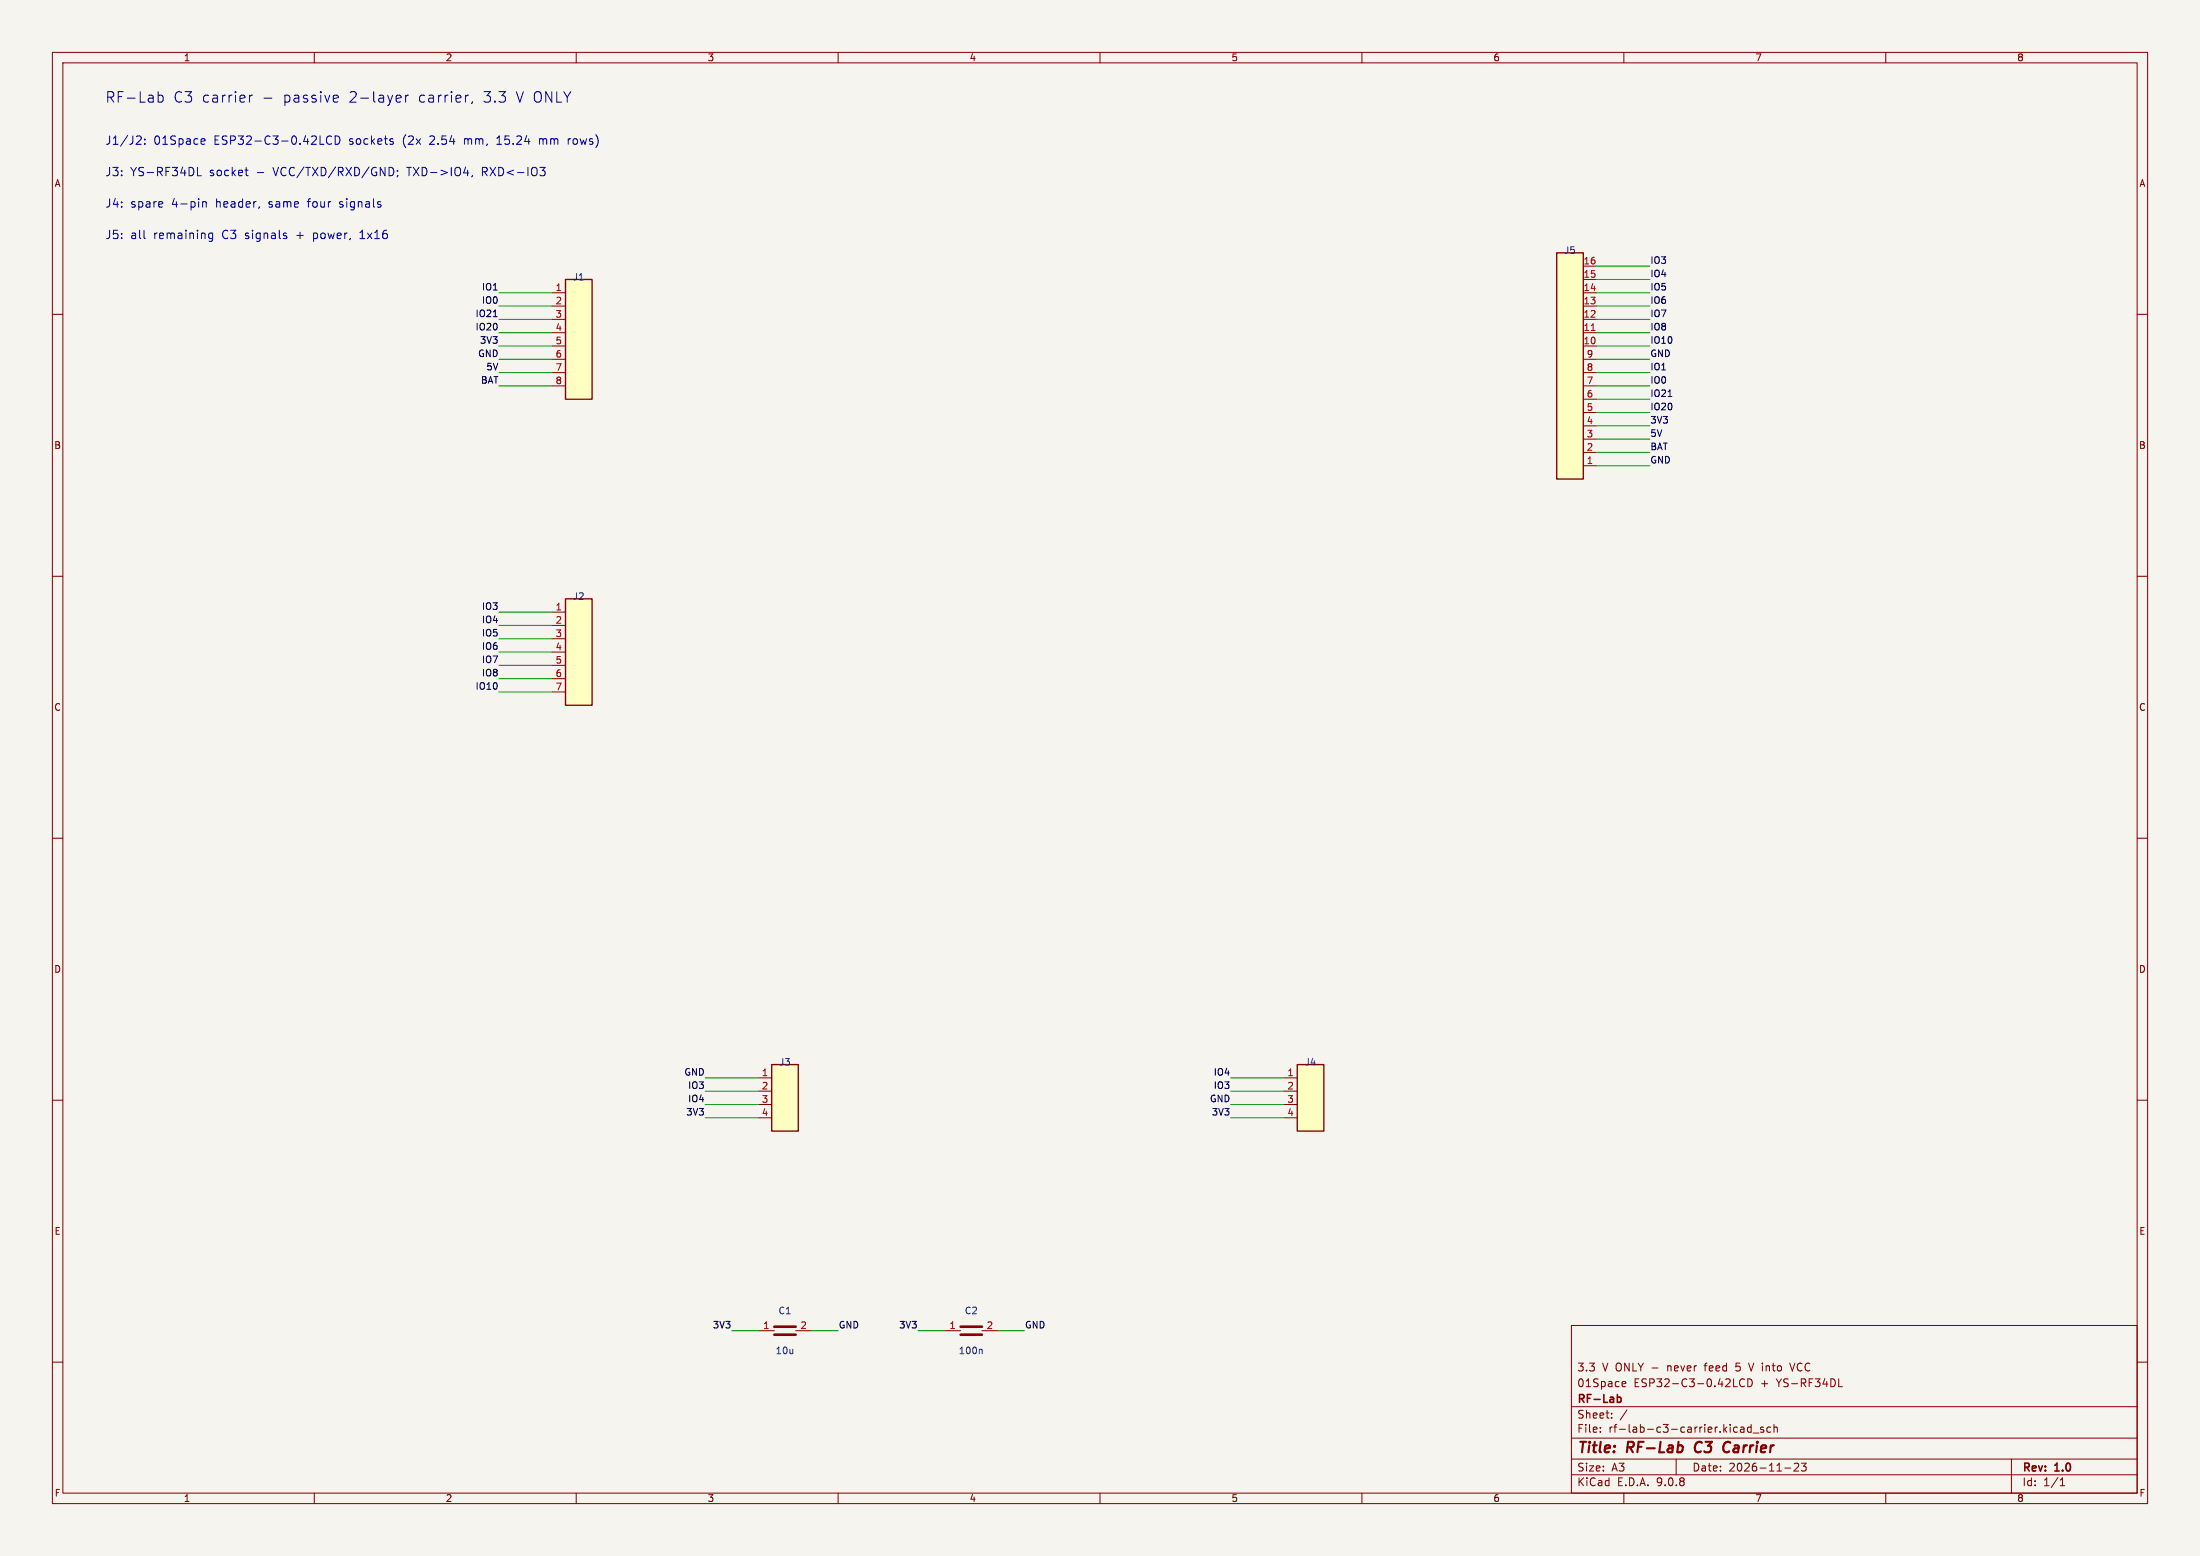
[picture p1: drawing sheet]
(kicad_sch
 (version 20250114)
 (generator "eeschema")
 (generator_version "9.0")
 (paper "A3")
 (title_block
  (title "RF-Lab C3 Carrier")
  (date "2026-11-23")
  (rev "1.0")
  (company "RF-Lab")
  (comment 1 "01Space ESP32-C3-0.42LCD + YS-RF34DL")
  (comment 2 "3.3 V ONLY - never feed 5 V into VCC"))
 (lib_symbols
  (symbol "rf-lab:Conn_01x04"
   (pin_names (offset 1.016)) (exclude_from_sim no) (in_bom yes) (on_board yes)
   (property "Reference" "J" (at 0 7.62 0) (effects (font (size 1.27 1.27))))
   (property "Value" "Conn_01x04" (at 0 -7.62 0) (effects (font (size 1.27 1.27)) (hide yes)))
   (property "Footprint" "" (at 0 0 0) (effects (font (size 1.27 1.27)) (hide yes)))
   (property "Datasheet" "" (at 0 0 0) (effects (font (size 1.27 1.27)) (hide yes)))
   (property "Description" "2.54 mm pin header" (at 0 0 0) (effects (font (size 1.27 1.27)) (hide yes)))
   (symbol "Conn_01x04_1_1"
    (rectangle (start -2.54 6.35) (end 2.54 -6.35) (stroke (width 0.254) (type default)) (fill (type background)))
   (pin passive line (at -5.08 3.81 0) (length 2.54) (name "~" (effects (font (size 1.27 1.27)))) (number "1" (effects (font (size 1.27 1.27)))))
   (pin passive line (at -5.08 1.27 0) (length 2.54) (name "~" (effects (font (size 1.27 1.27)))) (number "2" (effects (font (size 1.27 1.27)))))
   (pin passive line (at -5.08 -1.27 0) (length 2.54) (name "~" (effects (font (size 1.27 1.27)))) (number "3" (effects (font (size 1.27 1.27)))))
   (pin passive line (at -5.08 -3.81 0) (length 2.54) (name "~" (effects (font (size 1.27 1.27)))) (number "4" (effects (font (size 1.27 1.27)))))))
  (symbol "rf-lab:Conn_01x07"
   (pin_names (offset 1.016)) (exclude_from_sim no) (in_bom yes) (on_board yes)
   (property "Reference" "J" (at 0 11.43 0) (effects (font (size 1.27 1.27))))
   (property "Value" "Conn_01x07" (at 0 -11.43 0) (effects (font (size 1.27 1.27)) (hide yes)))
   (property "Footprint" "" (at 0 0 0) (effects (font (size 1.27 1.27)) (hide yes)))
   (property "Datasheet" "" (at 0 0 0) (effects (font (size 1.27 1.27)) (hide yes)))
   (property "Description" "2.54 mm pin header" (at 0 0 0) (effects (font (size 1.27 1.27)) (hide yes)))
   (symbol "Conn_01x07_1_1"
    (rectangle (start -2.54 10.16) (end 2.54 -10.16) (stroke (width 0.254) (type default)) (fill (type background)))
   (pin passive line (at -5.08 7.62 0) (length 2.54) (name "~" (effects (font (size 1.27 1.27)))) (number "1" (effects (font (size 1.27 1.27)))))
   (pin passive line (at -5.08 5.08 0) (length 2.54) (name "~" (effects (font (size 1.27 1.27)))) (number "2" (effects (font (size 1.27 1.27)))))
   (pin passive line (at -5.08 2.54 0) (length 2.54) (name "~" (effects (font (size 1.27 1.27)))) (number "3" (effects (font (size 1.27 1.27)))))
   (pin passive line (at -5.08 0.00 0) (length 2.54) (name "~" (effects (font (size 1.27 1.27)))) (number "4" (effects (font (size 1.27 1.27)))))
   (pin passive line (at -5.08 -2.54 0) (length 2.54) (name "~" (effects (font (size 1.27 1.27)))) (number "5" (effects (font (size 1.27 1.27)))))
   (pin passive line (at -5.08 -5.08 0) (length 2.54) (name "~" (effects (font (size 1.27 1.27)))) (number "6" (effects (font (size 1.27 1.27)))))
   (pin passive line (at -5.08 -7.62 0) (length 2.54) (name "~" (effects (font (size 1.27 1.27)))) (number "7" (effects (font (size 1.27 1.27)))))))
  (symbol "rf-lab:Conn_01x08"
   (pin_names (offset 1.016)) (exclude_from_sim no) (in_bom yes) (on_board yes)
   (property "Reference" "J" (at 0 12.70 0) (effects (font (size 1.27 1.27))))
   (property "Value" "Conn_01x08" (at 0 -12.70 0) (effects (font (size 1.27 1.27)) (hide yes)))
   (property "Footprint" "" (at 0 0 0) (effects (font (size 1.27 1.27)) (hide yes)))
   (property "Datasheet" "" (at 0 0 0) (effects (font (size 1.27 1.27)) (hide yes)))
   (property "Description" "2.54 mm pin header" (at 0 0 0) (effects (font (size 1.27 1.27)) (hide yes)))
   (symbol "Conn_01x08_1_1"
    (rectangle (start -2.54 11.43) (end 2.54 -11.43) (stroke (width 0.254) (type default)) (fill (type background)))
   (pin passive line (at -5.08 8.89 0) (length 2.54) (name "~" (effects (font (size 1.27 1.27)))) (number "1" (effects (font (size 1.27 1.27)))))
   (pin passive line (at -5.08 6.35 0) (length 2.54) (name "~" (effects (font (size 1.27 1.27)))) (number "2" (effects (font (size 1.27 1.27)))))
   (pin passive line (at -5.08 3.81 0) (length 2.54) (name "~" (effects (font (size 1.27 1.27)))) (number "3" (effects (font (size 1.27 1.27)))))
   (pin passive line (at -5.08 1.27 0) (length 2.54) (name "~" (effects (font (size 1.27 1.27)))) (number "4" (effects (font (size 1.27 1.27)))))
   (pin passive line (at -5.08 -1.27 0) (length 2.54) (name "~" (effects (font (size 1.27 1.27)))) (number "5" (effects (font (size 1.27 1.27)))))
   (pin passive line (at -5.08 -3.81 0) (length 2.54) (name "~" (effects (font (size 1.27 1.27)))) (number "6" (effects (font (size 1.27 1.27)))))
   (pin passive line (at -5.08 -6.35 0) (length 2.54) (name "~" (effects (font (size 1.27 1.27)))) (number "7" (effects (font (size 1.27 1.27)))))
   (pin passive line (at -5.08 -8.89 0) (length 2.54) (name "~" (effects (font (size 1.27 1.27)))) (number "8" (effects (font (size 1.27 1.27)))))))
  (symbol "rf-lab:Conn_01x16"
   (pin_names (offset 1.016)) (exclude_from_sim no) (in_bom yes) (on_board yes)
   (property "Reference" "J" (at 0 22.86 0) (effects (font (size 1.27 1.27))))
   (property "Value" "Conn_01x16" (at 0 -22.86 0) (effects (font (size 1.27 1.27)) (hide yes)))
   (property "Footprint" "" (at 0 0 0) (effects (font (size 1.27 1.27)) (hide yes)))
   (property "Datasheet" "" (at 0 0 0) (effects (font (size 1.27 1.27)) (hide yes)))
   (property "Description" "2.54 mm pin header" (at 0 0 0) (effects (font (size 1.27 1.27)) (hide yes)))
   (symbol "Conn_01x16_1_1"
    (rectangle (start -2.54 21.59) (end 2.54 -21.59) (stroke (width 0.254) (type default)) (fill (type background)))
   (pin passive line (at -5.08 19.05 0) (length 2.54) (name "~" (effects (font (size 1.27 1.27)))) (number "1" (effects (font (size 1.27 1.27)))))
   (pin passive line (at -5.08 16.51 0) (length 2.54) (name "~" (effects (font (size 1.27 1.27)))) (number "2" (effects (font (size 1.27 1.27)))))
   (pin passive line (at -5.08 13.97 0) (length 2.54) (name "~" (effects (font (size 1.27 1.27)))) (number "3" (effects (font (size 1.27 1.27)))))
   (pin passive line (at -5.08 11.43 0) (length 2.54) (name "~" (effects (font (size 1.27 1.27)))) (number "4" (effects (font (size 1.27 1.27)))))
   (pin passive line (at -5.08 8.89 0) (length 2.54) (name "~" (effects (font (size 1.27 1.27)))) (number "5" (effects (font (size 1.27 1.27)))))
   (pin passive line (at -5.08 6.35 0) (length 2.54) (name "~" (effects (font (size 1.27 1.27)))) (number "6" (effects (font (size 1.27 1.27)))))
   (pin passive line (at -5.08 3.81 0) (length 2.54) (name "~" (effects (font (size 1.27 1.27)))) (number "7" (effects (font (size 1.27 1.27)))))
   (pin passive line (at -5.08 1.27 0) (length 2.54) (name "~" (effects (font (size 1.27 1.27)))) (number "8" (effects (font (size 1.27 1.27)))))
   (pin passive line (at -5.08 -1.27 0) (length 2.54) (name "~" (effects (font (size 1.27 1.27)))) (number "9" (effects (font (size 1.27 1.27)))))
   (pin passive line (at -5.08 -3.81 0) (length 2.54) (name "~" (effects (font (size 1.27 1.27)))) (number "10" (effects (font (size 1.27 1.27)))))
   (pin passive line (at -5.08 -6.35 0) (length 2.54) (name "~" (effects (font (size 1.27 1.27)))) (number "11" (effects (font (size 1.27 1.27)))))
   (pin passive line (at -5.08 -8.89 0) (length 2.54) (name "~" (effects (font (size 1.27 1.27)))) (number "12" (effects (font (size 1.27 1.27)))))
   (pin passive line (at -5.08 -11.43 0) (length 2.54) (name "~" (effects (font (size 1.27 1.27)))) (number "13" (effects (font (size 1.27 1.27)))))
   (pin passive line (at -5.08 -13.97 0) (length 2.54) (name "~" (effects (font (size 1.27 1.27)))) (number "14" (effects (font (size 1.27 1.27)))))
   (pin passive line (at -5.08 -16.51 0) (length 2.54) (name "~" (effects (font (size 1.27 1.27)))) (number "15" (effects (font (size 1.27 1.27)))))
   (pin passive line (at -5.08 -19.05 0) (length 2.54) (name "~" (effects (font (size 1.27 1.27)))) (number "16" (effects (font (size 1.27 1.27)))))))
  (symbol "rf-lab:C"
   (pin_names (offset 0.254)) (exclude_from_sim no) (in_bom yes) (on_board yes)
   (property "Reference" "C" (at 0 2.54 0) (effects (font (size 1.27 1.27))))
   (property "Value" "C" (at 0 -2.54 0) (effects (font (size 1.27 1.27)) (hide yes)))
   (property "Footprint" "" (at 0 0 0) (effects (font (size 1.27 1.27)) (hide yes)))
   (property "Datasheet" "" (at 0 0 0) (effects (font (size 1.27 1.27)) (hide yes)))
   (symbol "C_0_1"
    (polyline (pts (xy -2.032 0.762) (xy 2.032 0.762)) (stroke (width 0.508) (type default)) (fill (type none)))
    (polyline (pts (xy -2.032 -0.762) (xy 2.032 -0.762)) (stroke (width 0.508) (type default)) (fill (type none))))
   (symbol "C_1_1"
    (pin passive line (at -5.08 0 0) (length 3.048) (name "~" (effects (font (size 1.27 1.27)))) (number "1" (effects (font (size 1.27 1.27)))))
    (pin passive line (at 5.08 0 180) (length 3.048) (name "~" (effects (font (size 1.27 1.27)))) (number "2" (effects (font (size 1.27 1.27))))))))
 (symbol (lib_id "rf-lab:Conn_01x08") (at 110.49 64.77 0) (unit 1) (exclude_from_sim no) (in_bom yes) (on_board yes) (dnp no)
  (property "Reference" "J1" (at 110.49 52.88 0) (effects (font (size 1.27 1.27))))
  (property "Value" "Conn_01x08" (at 110.49 76.66 0) (effects (font (size 1.27 1.27)) (hide yes)))
  (property "Footprint" "" (at 110.49 64.77 0) (effects (font (size 1.27 1.27)) (hide yes)))
  (property "Datasheet" "" (at 110.49 64.77 0) (effects (font (size 1.27 1.27)) (hide yes))) (pin "1") (pin "2") (pin "3") (pin "4") (pin "5") (pin "6") (pin "7") (pin "8"))
 (wire (pts (xy 105.41 73.66) (xy 95.25 73.66)) (stroke (width 0) (type default)))
 (wire (pts (xy 105.41 71.12) (xy 95.25 71.12)) (stroke (width 0) (type default)))
 (wire (pts (xy 105.41 68.58) (xy 95.25 68.58)) (stroke (width 0) (type default)))
 (wire (pts (xy 105.41 66.04) (xy 95.25 66.04)) (stroke (width 0) (type default)))
 (wire (pts (xy 105.41 63.50) (xy 95.25 63.50)) (stroke (width 0) (type default)))
 (wire (pts (xy 105.41 60.96) (xy 95.25 60.96)) (stroke (width 0) (type default)))
 (wire (pts (xy 105.41 58.42) (xy 95.25 58.42)) (stroke (width 0) (type default)))
 (wire (pts (xy 105.41 55.88) (xy 95.25 55.88)) (stroke (width 0) (type default)))
 (label "BAT" (at 95.25 73.66 0) (effects (font (size 1.27 1.27)) (justify right bottom)))
 (label "5V" (at 95.25 71.12 0) (effects (font (size 1.27 1.27)) (justify right bottom)))
 (label "GND" (at 95.25 68.58 0) (effects (font (size 1.27 1.27)) (justify right bottom)))
 (label "3V3" (at 95.25 66.04 0) (effects (font (size 1.27 1.27)) (justify right bottom)))
 (label "IO20" (at 95.25 63.50 0) (effects (font (size 1.27 1.27)) (justify right bottom)))
 (label "IO21" (at 95.25 60.96 0) (effects (font (size 1.27 1.27)) (justify right bottom)))
 (label "IO0" (at 95.25 58.42 0) (effects (font (size 1.27 1.27)) (justify right bottom)))
 (label "IO1" (at 95.25 55.88 0) (effects (font (size 1.27 1.27)) (justify right bottom)))
 (symbol (lib_id "rf-lab:Conn_01x07") (at 110.49 124.46 0) (unit 1) (exclude_from_sim no) (in_bom yes) (on_board yes) (dnp no)
  (property "Reference" "J2" (at 110.49 113.84 0) (effects (font (size 1.27 1.27))))
  (property "Value" "Conn_01x07" (at 110.49 135.08 0) (effects (font (size 1.27 1.27)) (hide yes)))
  (property "Footprint" "" (at 110.49 124.46 0) (effects (font (size 1.27 1.27)) (hide yes)))
  (property "Datasheet" "" (at 110.49 124.46 0) (effects (font (size 1.27 1.27)) (hide yes))) (pin "1") (pin "2") (pin "3") (pin "4") (pin "5") (pin "6") (pin "7"))
 (wire (pts (xy 105.41 132.08) (xy 95.25 132.08)) (stroke (width 0) (type default)))
 (wire (pts (xy 105.41 129.54) (xy 95.25 129.54)) (stroke (width 0) (type default)))
 (wire (pts (xy 105.41 127.00) (xy 95.25 127.00)) (stroke (width 0) (type default)))
 (wire (pts (xy 105.41 124.46) (xy 95.25 124.46)) (stroke (width 0) (type default)))
 (wire (pts (xy 105.41 121.92) (xy 95.25 121.92)) (stroke (width 0) (type default)))
 (wire (pts (xy 105.41 119.38) (xy 95.25 119.38)) (stroke (width 0) (type default)))
 (wire (pts (xy 105.41 116.84) (xy 95.25 116.84)) (stroke (width 0) (type default)))
 (label "IO10" (at 95.25 132.08 0) (effects (font (size 1.27 1.27)) (justify right bottom)))
 (label "IO8" (at 95.25 129.54 0) (effects (font (size 1.27 1.27)) (justify right bottom)))
 (label "IO7" (at 95.25 127.00 0) (effects (font (size 1.27 1.27)) (justify right bottom)))
 (label "IO6" (at 95.25 124.46 0) (effects (font (size 1.27 1.27)) (justify right bottom)))
 (label "IO5" (at 95.25 121.92 0) (effects (font (size 1.27 1.27)) (justify right bottom)))
 (label "IO4" (at 95.25 119.38 0) (effects (font (size 1.27 1.27)) (justify right bottom)))
 (label "IO3" (at 95.25 116.84 0) (effects (font (size 1.27 1.27)) (justify right bottom)))
 (symbol (lib_id "rf-lab:Conn_01x16") (at 299.72 69.85 180) (unit 1) (exclude_from_sim no) (in_bom yes) (on_board yes) (dnp no)
  (property "Reference" "J5" (at 299.72 47.80 0) (effects (font (size 1.27 1.27))))
  (property "Value" "Conn_01x16" (at 299.72 91.90 0) (effects (font (size 1.27 1.27)) (hide yes)))
  (property "Footprint" "" (at 299.72 69.85 0) (effects (font (size 1.27 1.27)) (hide yes)))
  (property "Datasheet" "" (at 299.72 69.85 0) (effects (font (size 1.27 1.27)) (hide yes))) (pin "1") (pin "2") (pin "3") (pin "4") (pin "5") (pin "6") (pin "7") (pin "8") (pin "9") (pin "10") (pin "11") (pin "12") (pin "13") (pin "14") (pin "15") (pin "16"))
 (wire (pts (xy 304.80 50.80) (xy 314.96 50.80)) (stroke (width 0) (type default)))
 (wire (pts (xy 304.80 53.34) (xy 314.96 53.34)) (stroke (width 0) (type default)))
 (wire (pts (xy 304.80 55.88) (xy 314.96 55.88)) (stroke (width 0) (type default)))
 (wire (pts (xy 304.80 58.42) (xy 314.96 58.42)) (stroke (width 0) (type default)))
 (wire (pts (xy 304.80 60.96) (xy 314.96 60.96)) (stroke (width 0) (type default)))
 (wire (pts (xy 304.80 63.50) (xy 314.96 63.50)) (stroke (width 0) (type default)))
 (wire (pts (xy 304.80 66.04) (xy 314.96 66.04)) (stroke (width 0) (type default)))
 (wire (pts (xy 304.80 68.58) (xy 314.96 68.58)) (stroke (width 0) (type default)))
 (wire (pts (xy 304.80 71.12) (xy 314.96 71.12)) (stroke (width 0) (type default)))
 (wire (pts (xy 304.80 73.66) (xy 314.96 73.66)) (stroke (width 0) (type default)))
 (wire (pts (xy 304.80 76.20) (xy 314.96 76.20)) (stroke (width 0) (type default)))
 (wire (pts (xy 304.80 78.74) (xy 314.96 78.74)) (stroke (width 0) (type default)))
 (wire (pts (xy 304.80 81.28) (xy 314.96 81.28)) (stroke (width 0) (type default)))
 (wire (pts (xy 304.80 83.82) (xy 314.96 83.82)) (stroke (width 0) (type default)))
 (wire (pts (xy 304.80 86.36) (xy 314.96 86.36)) (stroke (width 0) (type default)))
 (wire (pts (xy 304.80 88.90) (xy 314.96 88.90)) (stroke (width 0) (type default)))
 (label "IO3" (at 314.96 50.80 0) (effects (font (size 1.27 1.27)) (justify left bottom)))
 (label "IO4" (at 314.96 53.34 0) (effects (font (size 1.27 1.27)) (justify left bottom)))
 (label "IO5" (at 314.96 55.88 0) (effects (font (size 1.27 1.27)) (justify left bottom)))
 (label "IO6" (at 314.96 58.42 0) (effects (font (size 1.27 1.27)) (justify left bottom)))
 (label "IO7" (at 314.96 60.96 0) (effects (font (size 1.27 1.27)) (justify left bottom)))
 (label "IO8" (at 314.96 63.50 0) (effects (font (size 1.27 1.27)) (justify left bottom)))
 (label "IO10" (at 314.96 66.04 0) (effects (font (size 1.27 1.27)) (justify left bottom)))
 (label "GND" (at 314.96 68.58 0) (effects (font (size 1.27 1.27)) (justify left bottom)))
 (label "IO1" (at 314.96 71.12 0) (effects (font (size 1.27 1.27)) (justify left bottom)))
 (label "IO0" (at 314.96 73.66 0) (effects (font (size 1.27 1.27)) (justify left bottom)))
 (label "IO21" (at 314.96 76.20 0) (effects (font (size 1.27 1.27)) (justify left bottom)))
 (label "IO20" (at 314.96 78.74 0) (effects (font (size 1.27 1.27)) (justify left bottom)))
 (label "3V3" (at 314.96 81.28 0) (effects (font (size 1.27 1.27)) (justify left bottom)))
 (label "5V" (at 314.96 83.82 0) (effects (font (size 1.27 1.27)) (justify left bottom)))
 (label "BAT" (at 314.96 86.36 0) (effects (font (size 1.27 1.27)) (justify left bottom)))
 (label "GND" (at 314.96 88.90 0) (effects (font (size 1.27 1.27)) (justify left bottom)))
 (symbol (lib_id "rf-lab:Conn_01x04") (at 149.86 209.55 0) (unit 1) (exclude_from_sim no) (in_bom yes) (on_board yes) (dnp no)
  (property "Reference" "J3" (at 149.86 202.74 0) (effects (font (size 1.27 1.27))))
  (property "Value" "Conn_01x04" (at 149.86 216.36 0) (effects (font (size 1.27 1.27)) (hide yes)))
  (property "Footprint" "" (at 149.86 209.55 0) (effects (font (size 1.27 1.27)) (hide yes)))
  (property "Datasheet" "" (at 149.86 209.55 0) (effects (font (size 1.27 1.27)) (hide yes))) (pin "1") (pin "2") (pin "3") (pin "4"))
 (wire (pts (xy 144.78 213.36) (xy 134.62 213.36)) (stroke (width 0) (type default)))
 (wire (pts (xy 144.78 210.82) (xy 134.62 210.82)) (stroke (width 0) (type default)))
 (wire (pts (xy 144.78 208.28) (xy 134.62 208.28)) (stroke (width 0) (type default)))
 (wire (pts (xy 144.78 205.74) (xy 134.62 205.74)) (stroke (width 0) (type default)))
 (label "3V3" (at 134.62 213.36 0) (effects (font (size 1.27 1.27)) (justify right bottom)))
 (label "IO4" (at 134.62 210.82 0) (effects (font (size 1.27 1.27)) (justify right bottom)))
 (label "IO3" (at 134.62 208.28 0) (effects (font (size 1.27 1.27)) (justify right bottom)))
 (label "GND" (at 134.62 205.74 0) (effects (font (size 1.27 1.27)) (justify right bottom)))
 (symbol (lib_id "rf-lab:Conn_01x04") (at 250.19 209.55 0) (unit 1) (exclude_from_sim no) (in_bom yes) (on_board yes) (dnp no)
  (property "Reference" "J4" (at 250.19 202.74 0) (effects (font (size 1.27 1.27))))
  (property "Value" "Conn_01x04" (at 250.19 216.36 0) (effects (font (size 1.27 1.27)) (hide yes)))
  (property "Footprint" "" (at 250.19 209.55 0) (effects (font (size 1.27 1.27)) (hide yes)))
  (property "Datasheet" "" (at 250.19 209.55 0) (effects (font (size 1.27 1.27)) (hide yes))) (pin "1") (pin "2") (pin "3") (pin "4"))
 (wire (pts (xy 245.11 213.36) (xy 234.95 213.36)) (stroke (width 0) (type default)))
 (wire (pts (xy 245.11 210.82) (xy 234.95 210.82)) (stroke (width 0) (type default)))
 (wire (pts (xy 245.11 208.28) (xy 234.95 208.28)) (stroke (width 0) (type default)))
 (wire (pts (xy 245.11 205.74) (xy 234.95 205.74)) (stroke (width 0) (type default)))
 (label "3V3" (at 234.95 213.36 0) (effects (font (size 1.27 1.27)) (justify right bottom)))
 (label "GND" (at 234.95 210.82 0) (effects (font (size 1.27 1.27)) (justify right bottom)))
 (label "IO3" (at 234.95 208.28 0) (effects (font (size 1.27 1.27)) (justify right bottom)))
 (label "IO4" (at 234.95 205.74 0) (effects (font (size 1.27 1.27)) (justify right bottom)))
 (symbol (lib_id "rf-lab:C") (at 149.86 254.00 0) (unit 1) (exclude_from_sim no) (in_bom yes) (on_board yes) (dnp no)
  (property "Reference" "C1" (at 149.86 250.19 0) (effects (font (size 1.27 1.27))))
  (property "Value" "10u" (at 149.86 257.81 0) (effects (font (size 1.27 1.27))))
  (property "Footprint" "" (at 149.86 254.00 0) (effects (font (size 1.27 1.27)) (hide yes)))
  (property "Datasheet" "" (at 149.86 254.00 0) (effects (font (size 1.27 1.27)) (hide yes))) (pin "1") (pin "2"))
 (wire (pts (xy 144.78 254.00) (xy 139.70 254.00)) (stroke (width 0) (type default)))
 (label "3V3" (at 139.70 254.00 0) (effects (font (size 1.27 1.27)) (justify right bottom)))
 (wire (pts (xy 154.94 254.00) (xy 160.02 254.00)) (stroke (width 0) (type default)))
 (label "GND" (at 160.02 254.00 0) (effects (font (size 1.27 1.27)) (justify left bottom)))
 (symbol (lib_id "rf-lab:C") (at 185.42 254.00 0) (unit 1) (exclude_from_sim no) (in_bom yes) (on_board yes) (dnp no)
  (property "Reference" "C2" (at 185.42 250.19 0) (effects (font (size 1.27 1.27))))
  (property "Value" "100n" (at 185.42 257.81 0) (effects (font (size 1.27 1.27))))
  (property "Footprint" "" (at 185.42 254.00 0) (effects (font (size 1.27 1.27)) (hide yes)))
  (property "Datasheet" "" (at 185.42 254.00 0) (effects (font (size 1.27 1.27)) (hide yes))) (pin "1") (pin "2"))
 (wire (pts (xy 180.34 254.00) (xy 175.26 254.00)) (stroke (width 0) (type default)))
 (label "3V3" (at 175.26 254.00 0) (effects (font (size 1.27 1.27)) (justify right bottom)))
 (wire (pts (xy 190.50 254.00) (xy 195.58 254.00)) (stroke (width 0) (type default)))
 (label "GND" (at 195.58 254.00 0) (effects (font (size 1.27 1.27)) (justify left bottom)))
 (text "RF-Lab C3 carrier - passive 2-layer carrier, 3.3 V ONLY" (at 20.00 20.00 0) (effects (font (size 2.00 2.00)) (justify left bottom)))
 (text "J1/J2: 01Space ESP32-C3-0.42LCD sockets (2x 2.54 mm, 15.24 mm rows)" (at 20.00 28.00 0) (effects (font (size 1.60 1.60)) (justify left bottom)))
 (text "J3: YS-RF34DL socket - VCC/TXD/RXD/GND; TXD->IO4, RXD<-IO3" (at 20.00 34.00 0) (effects (font (size 1.60 1.60)) (justify left bottom)))
 (text "J4: spare 4-pin header, same four signals" (at 20.00 40.00 0) (effects (font (size 1.60 1.60)) (justify left bottom)))
 (text "J5: all remaining C3 signals + power, 1x16" (at 20.00 46.00 0) (effects (font (size 1.60 1.60)) (justify left bottom)))
 (sheet_instances (path "" (page "1")))
 (embedded_fonts no))
